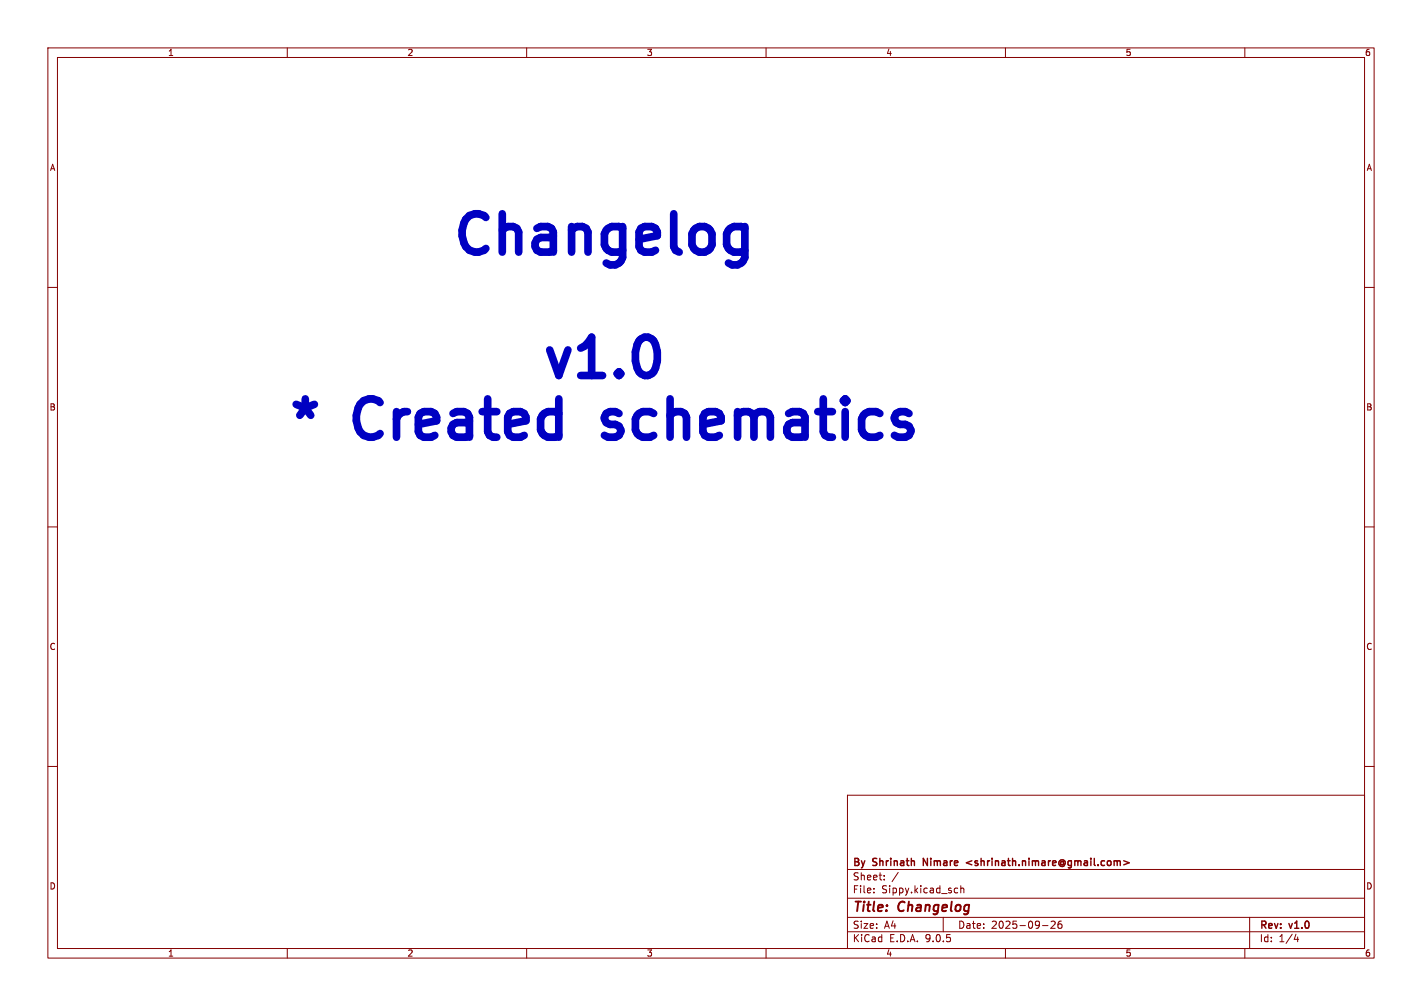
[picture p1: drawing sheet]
<svg xmlns="http://www.w3.org/2000/svg" width="297mm" height="210mm" viewBox="0 0 297 210" stroke-linecap="round" stroke-linejoin="round" font-family="sans-serif">
<g fill="none" stroke="#840000" stroke-width=".21">
<path d="M10 10h277v190h-277zM12 12h273v186h-273zM60 10v2M110 10v2M160 10v2M210 10v2M260 10v2M10 60h2M285 60h2M10 110h2M285 110h2M10 160h2"/>
<path d="M177 166h108v32h-108zM285 160h2M60 198v2M110 198v2M160 198v2M177 194.5h108M177 191.5h108M177 187.5h108M177 181.5h108M182.5 186.3v.1M182.5 185.5v.1M184.7 183.6v.1"/>
<path d="M184.7 182.8v.1M187.6 182.1l-1.3 2M197 191.5v3M199.6 185.4l.4 .1M200 186.3l-.4 .1M200.7 185.5l.2-.1 .3 .1 .1 .9M200.7 184.9v1.5M210 198v2M217.7 193.2h1.2M219.5 192.4l.6-.1 .3 .4-.9 1.1h.9M221.7 192.3l-.5 .1a1.01 1.01 0 0 0 0 1.4l.5-.1 .1-.5-.3-.3h-.4l-.1 .3M260 198v2"/>
<path d="M261 191.5v6.5M270.7 195l-.4 1.1h.9M271 195.6v1"/>
</g>
<path d="M203 179.7l-1.2 .4 1.2 .4M234.7 179.7l1.1 .4-1.1 .4M192.8 180.7v-1.5l.9 1.5" fill="none" stroke="#840000" stroke-width=".3"/>
<path d="M153.3 47.3h1.5l.8 .4M155.6 47.3v6.5l-.4 .7-.4 .4-.8 .4M155.6 52.2l-.8 .4h-1.5" fill="none" stroke="#0000c2" stroke-width="1.6"/>
<g font-size="11.1" fill="#0000c2">
<text x="93.4" y="55.4">Changelog</text>
<text x="112.1" y="81.2">v1.0</text>
<text x="59.1" y="94">*</text>
<text x="74.5" y="94">Created</text>
<text x="129.5" y="94">schematics</text>
</g>
<g font-size="2.8" fill="#840000">
<text x="178" y="190.9">Title:</text>
<text x="187.7" y="190.9">Changelog</text>
</g>
<g font-size="2.1" fill="#840000">
<text x="178" y="184">Sheet:</text>
<text x="178" y="181.2">By</text>
<text x="182.4" y="181.2">Shrinath</text>
<text x="193.5" y="181.2">Nimare</text>
<text x="203.1" y="181.2">&lt;shrinath.nimare@gmail.com&gt;</text>
<text x="178" y="186.7">File:</text>
<text x="184.1" y="186.7">Sippy.kicad_sch</text>
<text x="178" y="196.9">KiCad</text>
<text x="178" y="194.1">Size:</text>
<text x="184.7" y="194.1">A4</text>
<text x="185.7" y="196.9">E.D.A.</text>
<text x="193.3" y="196.9">9.0.5</text>
<text x="200" y="194.1">Date:</text>
<text x="207" y="194.1">2025-09-26</text>
<text x="263" y="194.3">Rev:</text>
<text x="263" y="196.9">Id:</text>
<text x="267.1" y="196.9">1/4</text>
<text x="269.4" y="194.3">v1.0</text>
</g>
<g font-size="1.8" fill="#840000">
<text x="35" y="11.9">1</text>
<text x="85" y="11.9">2</text>
<text x="135" y="11.9">3</text>
<text x="185" y="11.9">4</text>
<text x="235" y="11.9">5</text>
<text x="285" y="11.9">6</text>
<text x="10.3" y="35.9">A</text>
<text x="285.3" y="35.9">A</text>
<text x="10.3" y="85.9">B</text>
<text x="285.3" y="85.9">B</text>
<text x="10.3" y="135.9">C</text>
<text x="285.3" y="135.9">C</text>
<text x="10.3" y="185.9">D</text>
<text x="285.3" y="185.9">D</text>
<text x="35" y="199.9">1</text>
<text x="85" y="199.9">2</text>
<text x="135" y="199.9">3</text>
<text x="185" y="199.9">4</text>
<text x="235" y="199.9">5</text>
<text x="285" y="199.9">6</text>
</g>
</svg>
